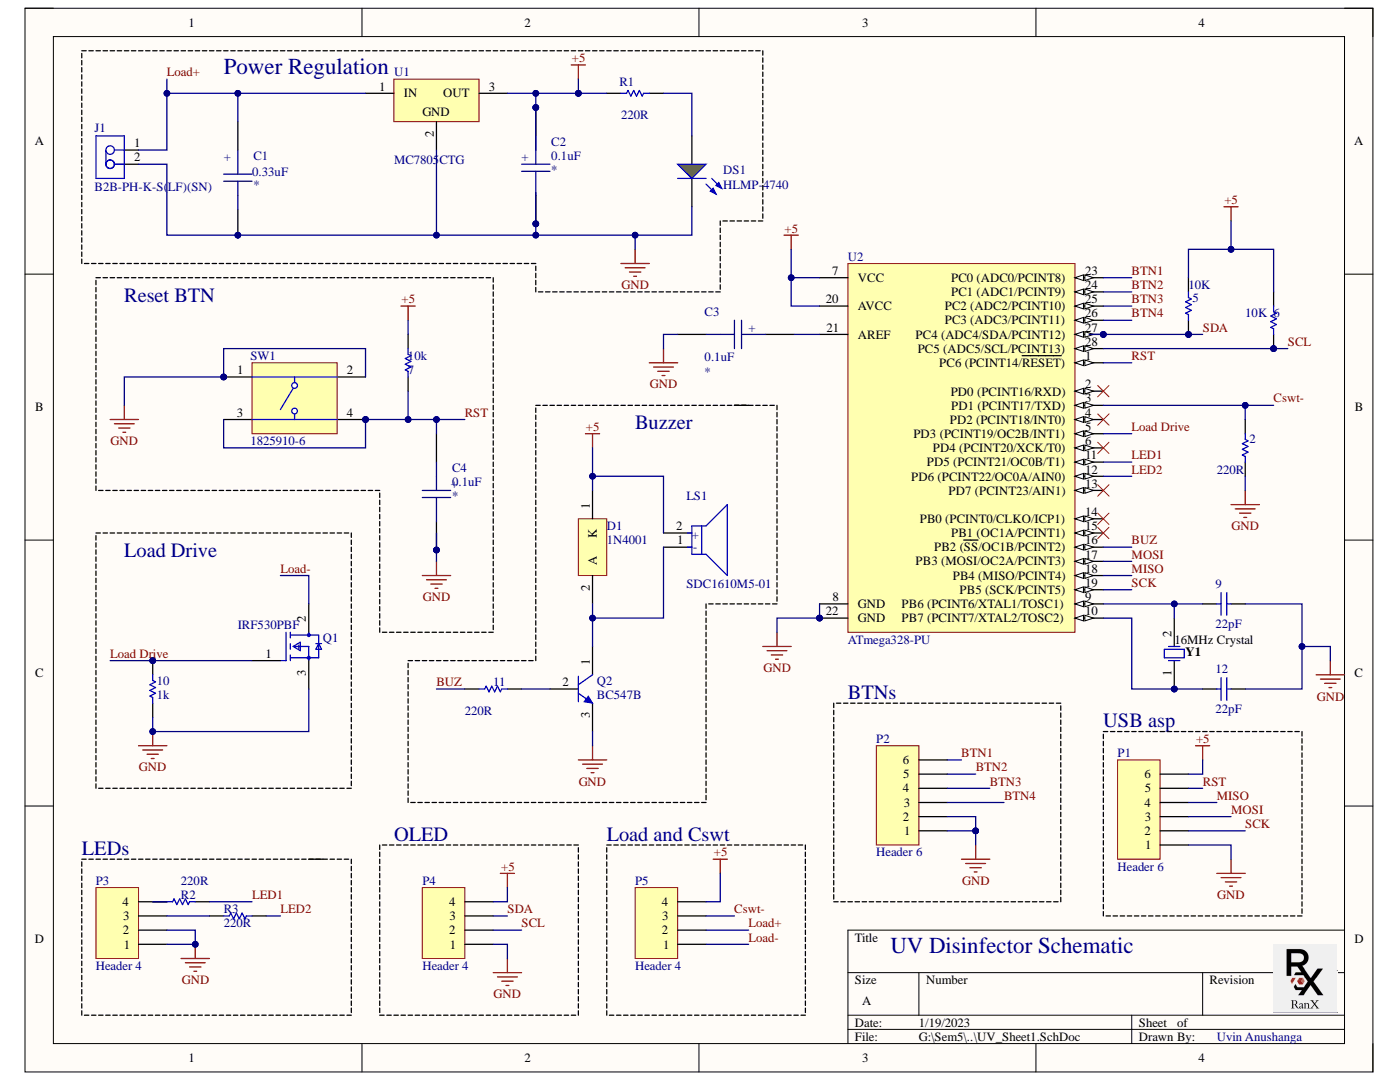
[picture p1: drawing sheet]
# Altium project UV_disinfector.PrjPcb
1 sheet, 30 parts. Net scope: global (net labels, ports and power ports of the same name join across sheets).
Board file: PCB1.PcbDoc

## Sheet UV_Sheet1.SchDoc
size A; SheetNumber: 1; SheetTotal: 1

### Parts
2  220R  [RESA60-630X240]
5  10K  [RESA60-630X240]
6  10K  [RESA60-630X240]
7  10k  [RESA60-630X240]
9  22pF  [KEMT-C315-THT-2]
10  1k  [RESA60-630X240]
11  220R  [RESA60-630X240]
12  22pF  [KEMT-C315-THT-2]
C1  0.33uF  [Cap NP]
C2  0.1uF  [Cap NP]
C3  0.1uF  [Cap NP]
C4  0.1uF  [Cap NP]
D1  1N4001  [ONSC-AXIAL_LEAD-2-59-10_P]
DS1  HLMP-4740  [AVAG-HLMP-4740]
J1  B2B-PH-K-S(LF)(SN)  [JST-B2B-PH-K-S_V]
LS1  SDC1610M5-01  [FP-SDC1610M5-01-MFG]
P1  Header 6  [HDR1X6]
P2  Header 6  [HDR1X6]
P3  Header 4  [HDR1X4]
P4  Header 4  [HDR1X4]
P5  Header 4  [HDR1X4]
Q1  IRF530PBF  [FP-X15-0364-MFG]
Q2  BC547B  [ONSC-TO-92-3-29-11]
R1  220R  [RESA60-630X240]
R2  220R  [RESA60-630X240]
R3  220R  [RESA60-630X240]
SW1  1825910-6  [TECO-1825910-6_V]
U1  MC7805CTG  [ONSC-TO-220-3-221AB-01]
U2  ATmega328-PU  [28P3]
Y1  16MHz Crystal  [FOX-FOXSLF080-20]

### Blocks framed on the sheet
Power Regulation: C1 C2 DS1 J1 R1 U1
Reset BTN: 7 C4 SW1
Buzzer: 11 D1 LS1 Q2
Load Drive: 10 Q1
BTNs: P2
USB asp: P1
LEDs: P3 R2 R3
OLED: P4
Load and Cswt: P5

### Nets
+5: 5.2 6.2 7.2 C2.2 D1.1(K) LS1.2(A) P1.6 P4.4 P5.4 R1.1 U1.3(OUT) U2.7(VCC) U2.20(AVCC)
GND: 2.1 9.2 10.1 12.2 C1.2 C2.1 C3.2 C4.1 DS1.2(K) J1.2 P1.1 P2.1 P2.2 P3.1 P3.2 P4.1 Q1.3(S) Q2.3(E) SW1.1 SW1.2 U1.2(GND) U2.8(GND) U2.22(GND)
BTN1: P2.6 U2.23(PC0_(ADC0/PCINT8))
BTN2: P2.5 U2.24(PC1_(ADC1/PCINT9))
BTN3: P2.4 U2.25(PC2_(ADC2/PCINT10))
BTN4: P2.3 U2.26(PC3_(ADC3/PCINT11))
BUZ: 11.1 U2.16(PB2_(~{SS}/OC1B/PCINT2))
Cswt-: 2.2 P5.3 U2.3(PD1_(PCINT17/TXD))
LED1: R2.2 U2.11(PD5_(PCINT21/OC0B/T1))
LED2: R3.2 U2.12(PD6_(PCINT22/OC0A/AIN0))
Load Drive: 10.2 Q1.1(G) U2.5(PD3_(PCINT19/OC2B/INT1))
Load+: C1.1 J1.1 P5.2 U1.1(IN)
Load-: P5.1 Q1.2(D)
MISO: P1.4 U2.18(PB4_(MISO/PCINT4))
MOSI: P1.3 U2.17(PB3_(MOSI/OC2A/PCINT3))
RST: 7.1 C4.2 P1.5 SW1.3 SW1.4 U2.1(PC6_(PCINT14/~{RESET}))
SCK: P1.2 U2.19(PB5_(SCK/PCINT5))
SCL: 6.1 P4.2 U2.28(PC5_(ADC5/SCL/PCINT13))
SDA: 5.1 P4.3 U2.27(PC4_(ADC4/SDA/PCINT12))
Net9_1: 9.1 U2.9(PB6_(PCINT6/XTAL1/TOSC1)) Y1.2
Net11_2: 11.2 Q2.2(B)
Net12_1: 12.1 U2.10(PB7_(PCINT7/XTAL2/TOSC2)) Y1.1
NetC3_1: C3.1 U2.21(AREF)
NetD1_2: D1.2(A) LS1.1(C) Q2.1(C)
NetDS1_1: DS1.1(A) R1.2
NetP3_3: P3.3 R3.1
NetP3_4: P3.4 R2.1

Not connected (* = marked no-connect by the designer): U2 2(PD0_(PCINT16/RXD))* 4(PD2_(PCINT18/INT0))* 6(PD4_(PCINT20/XCK/T0))* 13(PD7_(PCINT23/AIN1))* 14(PB0_(PCINT0/CLKO/ICP1))* 15(PB1_(OC1A/PCINT1))*

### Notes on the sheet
- (near C1) +
- (near C2) +
- (near C3) +
- (near C4) +
- UV Disinfector Schematic
- Uvin Anushanga
